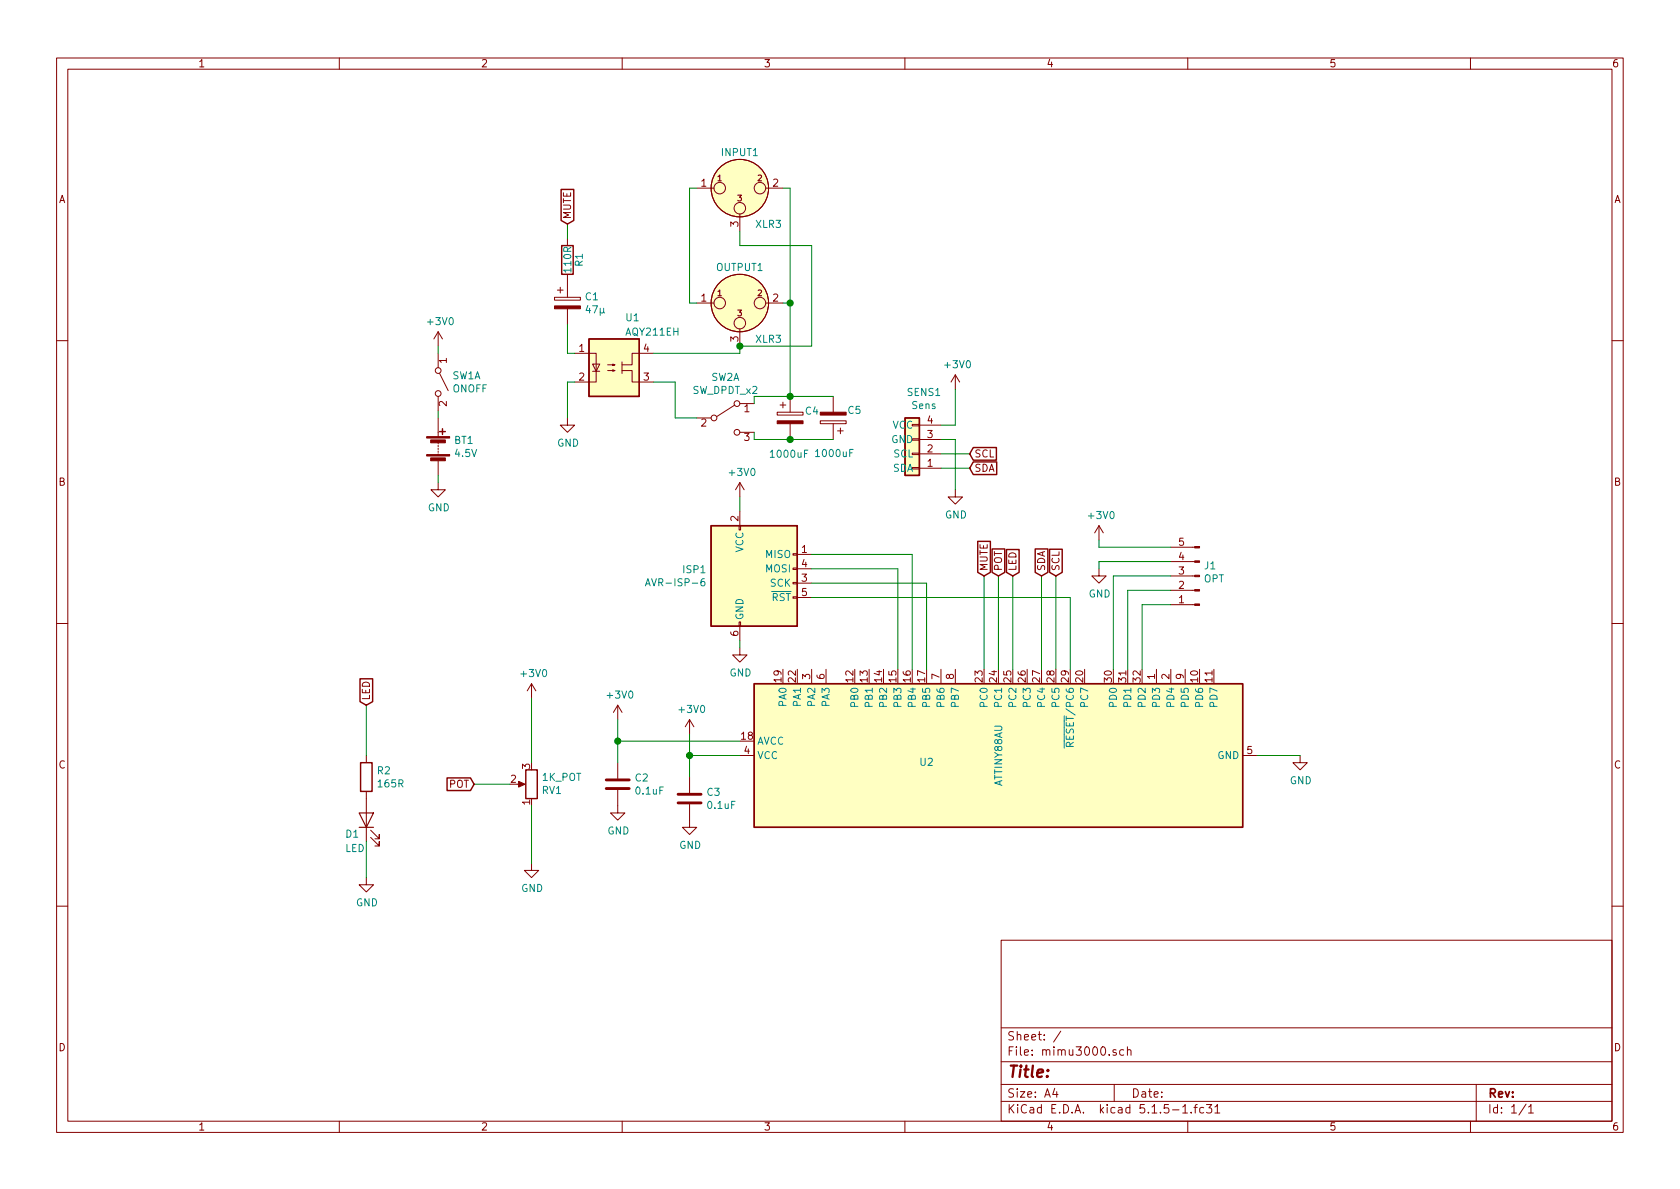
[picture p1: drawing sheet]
EESchema Schematic File Version 4
EELAYER 30 0
EELAYER END
$Descr A4 11693 8268
encoding utf-8
Sheet 1 1
Title ""
Date ""
Rev ""
Comp ""
Comment1 ""
Comment2 ""
Comment3 ""
Comment4 ""
$EndDescr
$Comp
L mimu3000-rescue:R R1
U 1 1
P 3950 1800
F 0 "R1" V 4030 1800 50  0000 C CNN
F 1 "110R" V 3950 1800 50  0000 C CNN
F 2 "Resistor_THT:R_Axial_DIN0207_L6.3mm_D2.5mm_P7.62mm_Horizontal" V 3880 1800 50  0001 C CNN
F 3 "" H 3950 1800 50  0001 C CNN
	1    3950 1800
	1    0    0    -1  
$EndComp
$Comp
L Device:CP C1
U 1 1
P 3950 2100
F 0 "C1" H 4068 2146 50  0000 L CNN
F 1 "47µ" H 4068 2055 50  0000 L CNN
F 2 "Capacitor_THT:CP_Radial_D5.0mm_P2.50mm" H 3988 1950 50  0001 C CNN
F 3 "~" H 3950 2100 50  0001 C CNN
	1    3950 2100
	1    0    0    -1  
$EndComp
Wire Wire Line
	3950 2250 3950 2450
Wire Wire Line
	3950 2450 4000 2450
$Comp
L Device:Battery BT1
U 1 1
P 3050 3100
F 0 "BT1" H 3158 3146 50  0000 L CNN
F 1 "4.5V" H 3158 3055 50  0000 L CNN
F 2 "custom:BatteryHolder_Generic_3xAAA" V 3050 3160 50  0001 C CNN
F 3 "~" V 3050 3160 50  0001 C CNN
	1    3050 3100
	1    0    0    -1  
$EndComp
$Comp
L custom:Conn_TOF SENS1
U 1 1
P 6350 3150
F 0 "SENS1" H 6268 2725 50  0000 C CNN
F 1 "Sens" H 6268 2816 50  0000 C CNN
F 2 "Connector_PinHeader_2.00mm:PinHeader_1x04_P2.00mm_Horizontal" H 6350 3150 50  0001 C CNN
F 3 "~" H 6350 3150 50  0001 C CNN
	1    6350 3150
	-1   0    0    1   
$EndComp
$Comp
L custom:H11F1M U1
U 1 1
P 4300 2550
F 0 "U1" H 4350 2900 50  0000 L CNN
F 1 "AQY211EH" H 4350 2800 50  0000 L CNN
F 2 "Package_DIP:DIP-4_W7.62mm" H 4250 2550 50  0001 C CNN
F 3 "doc/semi_eng_ge1a_aqy21_e.pdf" H 4250 2550 50  0001 C CNN
	1    4300 2550
	1    0    0    -1  
$EndComp
$Comp
L Connector:XLR3 INPUT1
U 1 1
P 5150 1300
F 0 "INPUT1" H 5150 1550 50  0000 C CNN
F 1 "XLR3" H 5350 1050 50  0000 C CNN
F 2 "Connector_PinHeader_2.54mm:PinHeader_1x03_P2.54mm_Vertical" H 5150 1300 50  0001 C CNN
F 3 "" H 5150 1300 50  0001 C CNN
	1    5150 1300
	1    0    0    -1  
$EndComp
Wire Wire Line
	5500 1300 5450 1300
Wire Wire Line
	5150 1600 5150 1700
Wire Wire Line
	4800 1300 4850 1300
$Comp
L Device:R_POT RV1
U 1 1
P 3700 5450
F 0 "RV1" H 3631 5496 50  0000 R CNN
F 1 "1K_POT" H 3631 5405 50  0000 R CNN
F 2 "custom:Potentiometer_Generic_5mm_Single_Horizontal" H 3700 5450 50  0001 C CNN
F 3 "~" H 3700 5450 50  0001 C CNN
	1    3700 5450
	-1   0    0    1   
$EndComp
$Comp
L Connector:AVR-ISP-6 ISP1
U 1 1
P 5250 4050
F 0 "ISP1" H 4921 4146 50  0000 R CNN
F 1 "AVR-ISP-6" H 4921 4055 50  0000 R CNN
F 2 "Connector_PinHeader_2.54mm:PinHeader_2x03_P2.54mm_Vertical" V 5000 4100 50  0001 C CNN
F 3 " ~" H 3975 3500 50  0001 C CNN
	1    5250 4050
	1    0    0    -1  
$EndComp
Wire Wire Line
	5150 4500 5150 4450
Wire Wire Line
	5150 3550 5150 3450
Wire Wire Line
	3700 5300 3700 4850
Wire Wire Line
	8750 5250 9050 5250
Wire Wire Line
	7450 4150 7450 4650
Wire Wire Line
	6250 4650 6250 3950
Wire Wire Line
	6350 4650 6350 3850
Wire Wire Line
	6450 4650 6450 4050
$Comp
L power:+3V0 #PWR01
U 1 1
P 3050 2400
F 0 "#PWR01" H 3050 2250 50  0001 C CNN
F 1 "+3V0" H 3065 2573 50  0000 C CNN
F 2 "" H 3050 2400 50  0001 C CNN
F 3 "" H 3050 2400 50  0001 C CNN
	1    3050 2400
	1    0    0    -1  
$EndComp
$Comp
L power:GND #PWR03
U 1 1
P 3050 3350
F 0 "#PWR03" H 3050 3100 50  0001 C CNN
F 1 "GND" H 3055 3177 50  0000 C CNN
F 2 "" H 3050 3350 50  0001 C CNN
F 3 "" H 3050 3350 50  0001 C CNN
	1    3050 3350
	1    0    0    -1  
$EndComp
$Comp
L power:+3V0 #PWR05
U 1 1
P 5150 3450
F 0 "#PWR05" H 5150 3300 50  0001 C CNN
F 1 "+3V0" H 5165 3623 50  0000 C CNN
F 2 "" H 5150 3450 50  0001 C CNN
F 3 "" H 5150 3450 50  0001 C CNN
	1    5150 3450
	1    0    0    -1  
$EndComp
$Comp
L power:+3V0 #PWR09
U 1 1
P 4300 5000
F 0 "#PWR09" H 4300 4850 50  0001 C CNN
F 1 "+3V0" H 4315 5173 50  0000 C CNN
F 2 "" H 4300 5000 50  0001 C CNN
F 3 "" H 4300 5000 50  0001 C CNN
	1    4300 5000
	1    0    0    -1  
$EndComp
$Comp
L power:+3V0 #PWR08
U 1 1
P 3700 4850
F 0 "#PWR08" H 3700 4700 50  0001 C CNN
F 1 "+3V0" H 3715 5023 50  0000 C CNN
F 2 "" H 3700 4850 50  0001 C CNN
F 3 "" H 3700 4850 50  0001 C CNN
	1    3700 4850
	1    0    0    -1  
$EndComp
$Comp
L power:+3V0 #PWR02
U 1 1
P 6650 2700
F 0 "#PWR02" H 6650 2550 50  0001 C CNN
F 1 "+3V0" H 6665 2873 50  0000 C CNN
F 2 "" H 6650 2700 50  0001 C CNN
F 3 "" H 6650 2700 50  0001 C CNN
	1    6650 2700
	1    0    0    -1  
$EndComp
$Comp
L power:GND #PWR07
U 1 1
P 5150 4500
F 0 "#PWR07" H 5150 4250 50  0001 C CNN
F 1 "GND" H 5155 4327 50  0000 C CNN
F 2 "" H 5150 4500 50  0001 C CNN
F 3 "" H 5150 4500 50  0001 C CNN
	1    5150 4500
	1    0    0    -1  
$EndComp
Wire Wire Line
	5650 4150 7450 4150
Wire Wire Line
	5650 4050 6450 4050
Wire Wire Line
	5650 3950 6250 3950
Wire Wire Line
	5650 3850 6350 3850
$Comp
L power:GND #PWR010
U 1 1
P 9050 5250
F 0 "#PWR010" H 9050 5000 50  0001 C CNN
F 1 "GND" H 9055 5077 50  0000 C CNN
F 2 "" H 9050 5250 50  0001 C CNN
F 3 "" H 9050 5250 50  0001 C CNN
	1    9050 5250
	1    0    0    -1  
$EndComp
$Comp
L power:GND #PWR012
U 1 1
P 3700 6000
F 0 "#PWR012" H 3700 5750 50  0001 C CNN
F 1 "GND" H 3705 5827 50  0000 C CNN
F 2 "" H 3700 6000 50  0001 C CNN
F 3 "" H 3700 6000 50  0001 C CNN
	1    3700 6000
	1    0    0    -1  
$EndComp
Wire Wire Line
	6650 2700 6650 2950
$Comp
L power:GND #PWR011
U 1 1
P 2550 6100
F 0 "#PWR011" H 2550 5850 50  0001 C CNN
F 1 "GND" H 2555 5927 50  0000 C CNN
F 2 "" H 2550 6100 50  0001 C CNN
F 3 "" H 2550 6100 50  0001 C CNN
	1    2550 6100
	1    0    0    -1  
$EndComp
Wire Wire Line
	2550 4900 2550 5250
$Comp
L Device:R R2
U 1 1
P 2550 5400
F 0 "R2" H 2620 5446 50  0000 L CNN
F 1 "165R" H 2620 5355 50  0000 L CNN
F 2 "Resistor_THT:R_Axial_DIN0207_L6.3mm_D2.5mm_P7.62mm_Horizontal" V 2480 5400 50  0001 C CNN
F 3 "~" H 2550 5400 50  0001 C CNN
	1    2550 5400
	1    0    0    -1  
$EndComp
Wire Wire Line
	2550 5850 2550 6100
$Comp
L Device:LED D1
U 1 1
P 2550 5700
F 0 "D1" V 2450 5850 50  0000 R CNN
F 1 "LED" V 2350 5850 50  0000 R CNN
F 2 "LED_THT:LED_D3.0mm" H 2550 5700 50  0001 C CNN
F 3 "~" H 2550 5700 50  0001 C CNN
	1    2550 5700
	0    -1   -1   0   
$EndComp
Text GLabel 2550 4900 1    50   Input ~ 0
LED
Text GLabel 7050 4000 1    50   Input ~ 0
LED
Wire Wire Line
	7050 4650 7050 4000
Wire Wire Line
	3700 5600 3700 6000
Text GLabel 3300 5450 0    50   Input ~ 0
POT
Wire Wire Line
	3550 5450 3300 5450
Text GLabel 6950 4000 1    50   Input ~ 0
POT
Wire Wire Line
	6950 4650 6950 4000
Text GLabel 3950 1550 1    50   Input ~ 0
MUTE
Wire Wire Line
	3950 1650 3950 1550
Text GLabel 6850 4000 1    50   Input ~ 0
MUTE
Wire Wire Line
	6850 4000 6850 4650
Wire Wire Line
	4000 2650 3950 2650
$Comp
L power:GND #PWR06
U 1 1
P 3950 2900
F 0 "#PWR06" H 3950 2650 50  0001 C CNN
F 1 "GND" H 3955 2727 50  0000 C CNN
F 2 "" H 3950 2900 50  0001 C CNN
F 3 "" H 3950 2900 50  0001 C CNN
	1    3950 2900
	1    0    0    -1  
$EndComp
Wire Wire Line
	3950 2900 3950 2650
$Comp
L Connector:XLR3 OUTPUT1
U 1 1
P 5150 2100
F 0 "OUTPUT1" H 5150 2350 50  0000 C CNN
F 1 "XLR3" H 5350 1850 50  0000 C CNN
F 2 "Connector_PinHeader_2.54mm:PinHeader_1x03_P2.54mm_Vertical" H 5150 2100 50  0001 C CNN
F 3 "" H 5150 2100 50  0001 C CNN
	1    5150 2100
	1    0    0    -1  
$EndComp
Wire Wire Line
	5150 1700 5650 1700
Wire Wire Line
	4800 1300 4800 2100
Wire Wire Line
	5500 1300 5500 2100
Wire Wire Line
	4850 2100 4800 2100
Wire Wire Line
	5450 2100 5500 2100
Connection ~ 5500 2100
Wire Wire Line
	5500 2100 5500 2750
Wire Wire Line
	5150 2400 5650 2400
Wire Wire Line
	5650 2400 5650 1700
Wire Wire Line
	3050 3350 3050 3300
Wire Wire Line
	3050 2900 3050 2850
Wire Wire Line
	3050 2450 3050 2400
$Comp
L Switch:SW_DPST_x2 SW1
U 1 1
P 3050 2650
F 0 "SW1" V 3004 2748 50  0000 L CNN
F 1 "ONOFF" V 3095 2748 50  0000 L CNN
F 2 "Pin_Headers:Pin_Header_Straight_1x02_Pitch2.54mm" H 3050 2650 50  0001 C CNN
F 3 "~" H 3050 2650 50  0001 C CNN
	1    3050 2650
	0    1    1    0   
$EndComp
Wire Wire Line
	5150 2450 5150 2400
Wire Wire Line
	4550 2450 5150 2450
Connection ~ 5150 2400
$Comp
L Device:C C2
U 1 1
P 4300 5450
F 0 "C2" H 4415 5496 50  0000 L CNN
F 1 "0.1uF" H 4415 5405 50  0000 L CNN
F 2 "Capacitor_SMD:C_0805_2012Metric_Pad1.15x1.40mm_HandSolder" H 4338 5300 50  0001 C CNN
F 3 "~" H 4300 5450 50  0001 C CNN
	1    4300 5450
	1    0    0    -1  
$EndComp
$Comp
L power:GND #PWR0101
U 1 1
P 4300 5600
F 0 "#PWR0101" H 4300 5350 50  0001 C CNN
F 1 "GND" H 4305 5427 50  0000 C CNN
F 2 "" H 4300 5600 50  0001 C CNN
F 3 "" H 4300 5600 50  0001 C CNN
	1    4300 5600
	1    0    0    -1  
$EndComp
$Comp
L Connector:Conn_01x05_Male J1
U 1 1
P 8350 4000
F 0 "J1" H 8322 3932 50  0000 R CNN
F 1 "OPT" H 8322 4023 50  0000 R CNN
F 2 "Connector_PinHeader_1.27mm:PinHeader_1x05_P1.27mm_Vertical" H 8350 4000 50  0001 C CNN
F 3 "~" H 8350 4000 50  0001 C CNN
	1    8350 4000
	-1   0    0    1   
$EndComp
Wire Wire Line
	7950 4650 7950 4200
$Comp
L power:GND #PWR0102
U 1 1
P 7650 3950
F 0 "#PWR0102" H 7650 3700 50  0001 C CNN
F 1 "GND" H 7655 3777 50  0000 C CNN
F 2 "" H 7650 3950 50  0001 C CNN
F 3 "" H 7650 3950 50  0001 C CNN
	1    7650 3950
	1    0    0    -1  
$EndComp
Wire Wire Line
	7950 4200 8150 4200
Wire Wire Line
	7850 4100 8150 4100
Wire Wire Line
	7850 4100 7850 4650
Wire Wire Line
	7750 4000 8150 4000
Wire Wire Line
	7750 4000 7750 4650
$Comp
L power:+3V0 #PWR0103
U 1 1
P 7650 3750
F 0 "#PWR0103" H 7650 3600 50  0001 C CNN
F 1 "+3V0" H 7665 3923 50  0000 C CNN
F 2 "" H 7650 3750 50  0001 C CNN
F 3 "" H 7650 3750 50  0001 C CNN
	1    7650 3750
	1    0    0    -1  
$EndComp
Wire Wire Line
	8150 3900 7650 3900
Wire Wire Line
	7650 3900 7650 3950
Wire Wire Line
	8150 3800 7650 3800
Wire Wire Line
	7650 3800 7650 3750
Text GLabel 7250 4000 1    50   Input ~ 0
SDA
Text GLabel 7350 4000 1    50   Input ~ 0
SCL
Wire Wire Line
	7250 4650 7250 4000
Wire Wire Line
	7350 4000 7350 4650
Text GLabel 6750 3250 2    50   Input ~ 0
SDA
Text GLabel 6750 3150 2    50   Input ~ 0
SCL
$Comp
L power:GND #PWR04
U 1 1
P 6650 3400
F 0 "#PWR04" H 6650 3150 50  0001 C CNN
F 1 "GND" H 6655 3227 50  0000 C CNN
F 2 "" H 6650 3400 50  0001 C CNN
F 3 "" H 6650 3400 50  0001 C CNN
	1    6650 3400
	1    0    0    -1  
$EndComp
Wire Wire Line
	6550 2950 6650 2950
Wire Wire Line
	6550 3050 6650 3050
Wire Wire Line
	6650 3050 6650 3400
Wire Wire Line
	6550 3250 6750 3250
Wire Wire Line
	6750 3150 6550 3150
$Comp
L Switch:SW_DPDT_x2 SW2
U 1 1
P 5050 2900
F 0 "SW2" H 5050 3185 50  0000 C CNN
F 1 "SW_DPDT_x2" H 5050 3094 50  0000 C CNN
F 2 "Jumper:SolderJumper-3_P1.3mm_Bridged12_RoundedPad1.0x1.5mm" H 5050 2900 50  0001 C CNN
F 3 "~" H 5050 2900 50  0001 C CNN
	1    5050 2900
	1    0    0    -1  
$EndComp
Wire Wire Line
	4700 2650 4550 2650
Wire Wire Line
	5250 2800 5250 2750
Wire Wire Line
	5250 2750 5500 2750
Connection ~ 5500 2750
$Comp
L Device:CP C4
U 1 1
P 5500 2900
F 0 "C4" H 5600 2950 50  0000 L CNN
F 1 "1000uF" H 5350 2650 50  0000 L CNN
F 2 "Capacitor_THT:CP_Radial_D8.0mm_P3.50mm" H 5538 2750 50  0001 C CNN
F 3 "~" H 5500 2900 50  0001 C CNN
	1    5500 2900
	1    0    0    -1  
$EndComp
Wire Wire Line
	5500 3050 5250 3050
Wire Wire Line
	5250 3050 5250 3000
Wire Wire Line
	4700 2900 4850 2900
Wire Wire Line
	4700 2650 4700 2900
$Comp
L Device:C C3
U 1 1
P 4800 5550
F 0 "C3" H 4915 5596 50  0000 L CNN
F 1 "0.1uF" H 4915 5505 50  0000 L CNN
F 2 "Capacitor_SMD:C_0805_2012Metric_Pad1.15x1.40mm_HandSolder" H 4838 5400 50  0001 C CNN
F 3 "~" H 4800 5550 50  0001 C CNN
	1    4800 5550
	1    0    0    -1  
$EndComp
Wire Wire Line
	4300 5000 4300 5150
$Comp
L power:GND #PWR0104
U 1 1
P 4800 5700
F 0 "#PWR0104" H 4800 5450 50  0001 C CNN
F 1 "GND" H 4805 5527 50  0000 C CNN
F 2 "" H 4800 5700 50  0001 C CNN
F 3 "" H 4800 5700 50  0001 C CNN
	1    4800 5700
	1    0    0    -1  
$EndComp
$Comp
L power:+3V0 #PWR0105
U 1 1
P 4800 5100
F 0 "#PWR0105" H 4800 4950 50  0001 C CNN
F 1 "+3V0" H 4815 5273 50  0000 C CNN
F 2 "" H 4800 5100 50  0001 C CNN
F 3 "" H 4800 5100 50  0001 C CNN
	1    4800 5100
	1    0    0    -1  
$EndComp
Wire Wire Line
	4800 5400 4800 5250
$Comp
L MCU_Microchip_ATtiny:ATtiny48-AU U2
U 1 1
P 6950 5250
F 0 "U2" V 6900 5750 50  0000 C CNN
F 1 "ATTINY88AU" H 6950 5250 50  0000 C CNN
F 2 "Package_QFP:TQFP-32_7x7mm_P0.8mm" H 7550 5250 50  0001 C CIN
F 3 "../doc/ATtiny4888" H 6150 5600 50  0001 C CNN
	1    6950 5250
	0    -1   -1   0   
$EndComp
Wire Wire Line
	5150 5250 4800 5250
Connection ~ 4800 5250
Wire Wire Line
	4800 5250 4800 5100
Wire Wire Line
	5150 5150 4300 5150
Connection ~ 4300 5150
Wire Wire Line
	4300 5150 4300 5300
$Comp
L Device:CP C5
U 1 1
P 5800 2900
F 0 "C5" H 5600 2850 50  0000 L CNN
F 1 "1000uF" H 5650 3150 50  0000 L CNN
F 2 "Capacitor_THT:CP_Radial_D8.0mm_P3.50mm" H 5838 2750 50  0001 C CNN
F 3 "~" H 5800 2900 50  0001 C CNN
	1    5800 2900
	-1   0    0    1   
$EndComp
Wire Wire Line
	5800 2750 5500 2750
Wire Wire Line
	5500 3050 5800 3050
Connection ~ 5500 3050
$EndSCHEMATC
